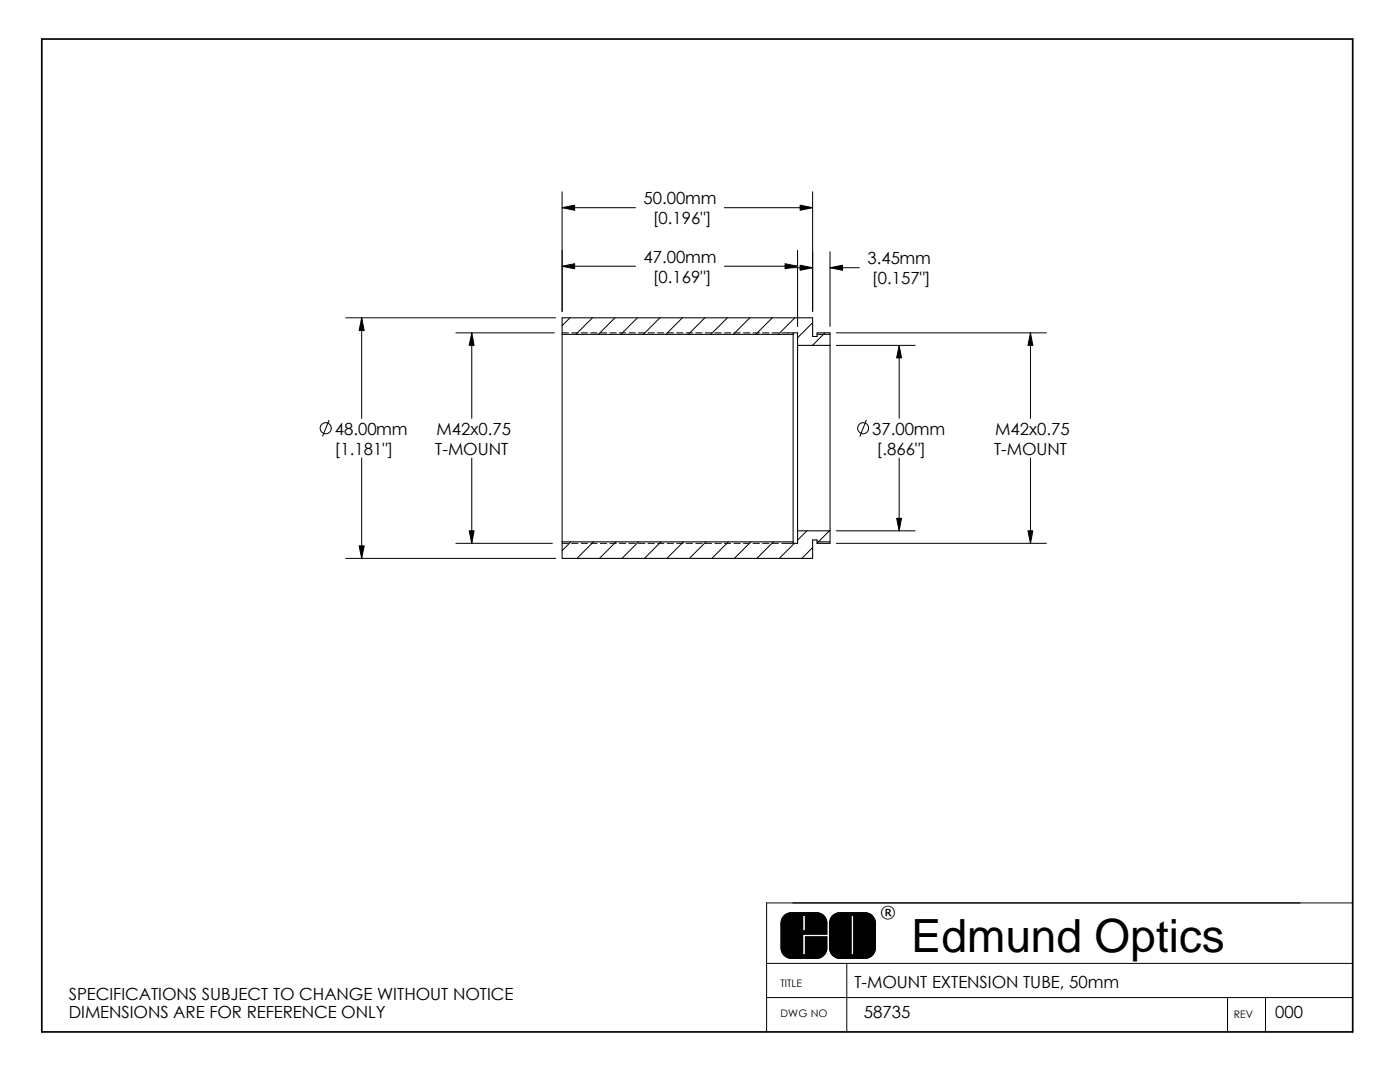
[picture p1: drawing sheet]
<svg xmlns="http://www.w3.org/2000/svg" width="279mm" height="216mm" viewBox="0 0 279 216" stroke-linecap="round" stroke-linejoin="round" font-family="sans-serif">
<g fill="none" stroke="#000" stroke-width=".2">
<path d="M112.2 38.3v23.8M162.2 38.3v23.8M112.2 53.1l2.5-.5v1zM112.2 41.4l2.5-.5v1.1zM112.2 53.1h14.6M112.2 41.4h14.6M144.6 53.1h14.6M144.6 41.4h17.6M156.7 52.6l2.5 .5-2.5 .5zM157.2 53.4h5M159.2 50v15.2M159.7 40.9l2.5 .5-2.5 .6z"/>
<path d="M159.7 52.9l2.5 .5-2.5 .5zM165.7 53.4l2.4-.5v1zM165.7 53.4h5.8M165.7 50.2v15M69 63.4h41.9M72.2 63.4l.5 2.6h-1zM72.2 63.4v20.1M91 66.4h19.6M94.1 66.4l.5 2.5h-1zM94.1 66.4v17.1M112.2 66.4h1.3M113.7 63.4l-1.5 1.6"/>
<path d="M114.1 66.4h1.3M116 66.4h1.3M117.9 66.4h1.3M118.2 63.4l-3.3 3.3M119.8 66.4h1.3M121.7 66.4h1.3M122.7 63.4l-3.3 3.3M123.6 66.4h1.3M125.5 66.4h1.3M127.2 63.4l-3.3 3.3M127.4 66.4h1.3M129.3 66.4h1.3"/>
<path d="M131.2 66.4h1.3M131.7 63.4l-3.3 3.3M133.1 66.4h1.3M135 66.4h1.3M136.2 63.4l-3.3 3.3M136.9 66.4h1.3M138.9 66.4h1.2M140.7 63.4l-3.3 3.3M140.8 66.4h1.2M142.7 66.4h1.2M144.6 66.4h1.2M145.2 63.4l-3.3 3.3"/>
<path d="M146.5 66.4h1.2M148.4 66.4h1.2M149.6 63.4l-3.3 3.3M150.3 66.4h1.3M152.2 66.4h1.3M154.1 66.4h1.3M154.1 63.4l-3.3 3.3M156 66.4h2.3M158.6 63.4l-3.3 3.3M162.2 64.4l-3 3M163.1 66.7h2.6M164.6 66.4l-2.5 2.5"/>
<path d="M166.9 66.4h41.9M166.9 68.9h15.7M179.5 68.9l.4 2.5h-1zM179.5 68.9v14.6M205.7 66.4l.4 2.5h-1zM205.7 66.4v17.1M65.7 83.9l-1.3 3.1M72.2 91.4v20M94.1 91.4v17M172.9 83.9l-1.3 3.1M179.5 91.4v14.5M205.7 91.4v17"/>
<path d="M69 111.4h41.9M71.7 108.9h1l-.5 2.5zM91 108.4h19.2M93.6 105.9h1l-.5 2.5zM112.2 108.4h1.3M113.9 108.1l-1.7 1.8M114.1 108.4h1.3M116 108.4h1.3M117.9 108.4h1.3M118.4 108.1l-3.3 3.3M119.8 108.4h1.3M121.7 108.4h1.3"/>
<path d="M122.9 108.1l-3.3 3.3M123.6 108.4h1.3M125.5 108.4h1.3M127.4 108.1l-3.3 3.3M127.4 108.4h1.3M129.3 108.4h1.3M131.2 108.4h1.3M131.9 108.1l-3.3 3.3M133.1 108.4h1.3M135 108.4h1.3M136.4 108.1l-3.3 3.3M136.9 108.4h1.3"/>
<path d="M138.9 108.4h1.2M140.8 108.4h1.2M140.9 108.1l-3.3 3.3M142.7 108.4h1.2M144.6 108.4h1.2M145.4 108.1l-3.3 3.3M146.5 108.4h1.2M148.4 108.4h1.2M149.9 108.1l-3.3 3.3M150.3 108.4h1.3M152.2 108.4h1.3M154.1 108.4h1.3"/>
<path d="M154.3 108.1l-3.3 3.3M156 108.4h2.3M158.5 108.4l-3 3M161 105.9l-1.8 1.9M162.2 109.3l-2.2 2.1M163.1 108.1h2.6M165.5 105.9l-2.4 2.5M166.9 108.4h41.9M166.9 105.9h15.7M178.9 103.4h1l-.4 2.5zM205.1 105.9h1l-.4 2.5zM153 199.1h117"/>
<path d="M153 192.2h117M156.5 182.7l1.1-.6h5.6l1.2 .6 .4 .5 .2 .7v2.5h-4.8v4.1h.5v-3.6h4.3v2.5l-.5 1.1-.6 .5-.7 .2h-5.6l-1.1-.5-.4-.6-.2-.9v-5.1l.2-.8zM156.5 182.7l.7-.4 .7-.2h5a2.1 2.1 0 0 1 2.1 2.1v2.2h-4.8v4.1h.5v-3.6h4.3v2.2a2.1 2.1 0 0 1-2.1 2.1h-5a2.1 2.1 0 0 1-2-2.1v-4.9a2.1 2.1 0 0 1 .6-1.5zM160.2 182.7h.5v3h-.5zM166.1 182.8l.6-.5 .6-.2h5.6l1 .5 .6 .6 .2 1v4.9l-.4 1.3-.6 .5-.8 .3h-5.6l-1.1-.5-.4-.5-.2-.8v-5.5zM166.2 182.7l.6-.4 .8-.2h5a2.1 2.1 0 0 1 2.1 2.1v4.9a2.1 2.1 0 0 1-2.1 2.1h-5a2.03 2.03 0 0 1-2-2.1v-4.9l.1-.8zM169 192.2v13.7M169.8 182.7h.6v7.8h-.6zM245 199.1v6.8M252.6 199.1v6.8M270 180.2h-117v25.7"/>
<circle cx="65" cy="85.4" r="1.11"/>
<circle cx="172.3" cy="85.4" r="1.1"/>
</g>
<g fill="#000">
<path d="M112.2 53.1l2.5-.5v1zM112.2 41.4l2.5-.5v1.1zM156.7 52.6l2.5 .5-2.5 .5zM159.7 40.9l2.5 .5-2.5 .6zM159.7 52.9l2.5 .5-2.5 .5zM165.7 53.4l2.4-.5v1zM72.2 63.4l.5 2.6h-1zM94.1 66.4l.5 2.5h-1zM179.5 68.9l.4 2.5h-1zM205.7 66.4l.4 2.5h-1zM71.7 108.9h1l-.5 2.5zM93.6 105.9h1l-.5 2.5z"/>
<path d="M178.9 103.4h1l-.4 2.5zM205.1 105.9h1l-.4 2.5z"/>
<path d="M156.5 182.7l1.1-.6h5.6l1.2 .6 .4 .5 .2 .7v2.5h-4.8v4.1h.5v-3.6h4.3v2.5l-.5 1.1-.6 .5-.7 .2h-5.6l-1.1-.5-.4-.6-.2-.9v-5.1l.2-.8zM160.2 182.7v3h.5v-3z" fill-rule="evenodd"/>
<path d="M166.1 182.8l.6-.5 .6-.2h5.6l1 .5 .6 .6 .2 1v4.9l-.4 1.3-.6 .5-.8 .3h-5.6l-1.1-.5-.4-.5-.2-.8v-5.5zM169.8 182.7v7.8h.6v-7.8z" fill-rule="evenodd"/>
</g>
<path d="M8.3 7.8h261.7v198.1h-261.7z" fill="none" stroke="#000" stroke-width=".34"/>
<path d="M112.2 63.4h50v3.7h.9v-.7h2.6v42h-2.6v-.7h-.9v3.7h-50zM112.2 66.7h46.1M158.3 66.4h.9v42h-.9zM159.2 68.9h6.5M112.2 108.1h46.1M159.2 105.9h6.5" fill="none" stroke="#000" stroke-width=".21"/>
<text font-size="9.1" x="181.8" y="190">Edmund Optics</text>
<g font-size="3.3">
<text x="128.4" y="40.8">50.00mm</text>
<text x="130.3" y="44.7">[0.196&quot;]</text>
<text x="128.4" y="52.5">47.00mm</text>
<text x="173.1" y="52.7">3.45mm</text>
<text x="130.3" y="56.4">[0.169&quot;]</text>
<text x="174" y="56.7">[0.157&quot;]</text>
<text x="66.8" y="86.7">48.00mm</text>
<text x="87.1" y="86.7">M42x0.75</text>
<text x="174" y="86.7">37.00mm</text>
<text x="198.6" y="86.7">M42x0.75</text>
<text x="66.8" y="90.7">[1.181&quot;]</text>
<text x="86.9" y="90.7">T-MOUNT</text>
<text x="174.9" y="90.7">[.866&quot;]</text>
<text x="198.4" y="90.7">T-MOUNT</text>
<text x="175.7" y="183.2">®</text>
<text x="170.5" y="197.1">T-MOUNT EXTENSION TUBE, 50mm</text>
<text x="13.7" y="199.6">SPECIFICATIONS SUBJECT TO CHANGE WITHOUT NOTICE</text>
<text x="13.7" y="203.1">DIMENSIONS ARE FOR REFERENCE ONLY</text>
<text x="172.4" y="203.1">58735</text>
<text x="254.5" y="203.1">000</text>
</g>
<g font-size="2.1">
<text x="155.7" y="196.9">TITLE</text>
<text x="155.7" y="202.9">DWG NO</text>
<text x="246.2" y="203">REV</text>
</g>
</svg>
